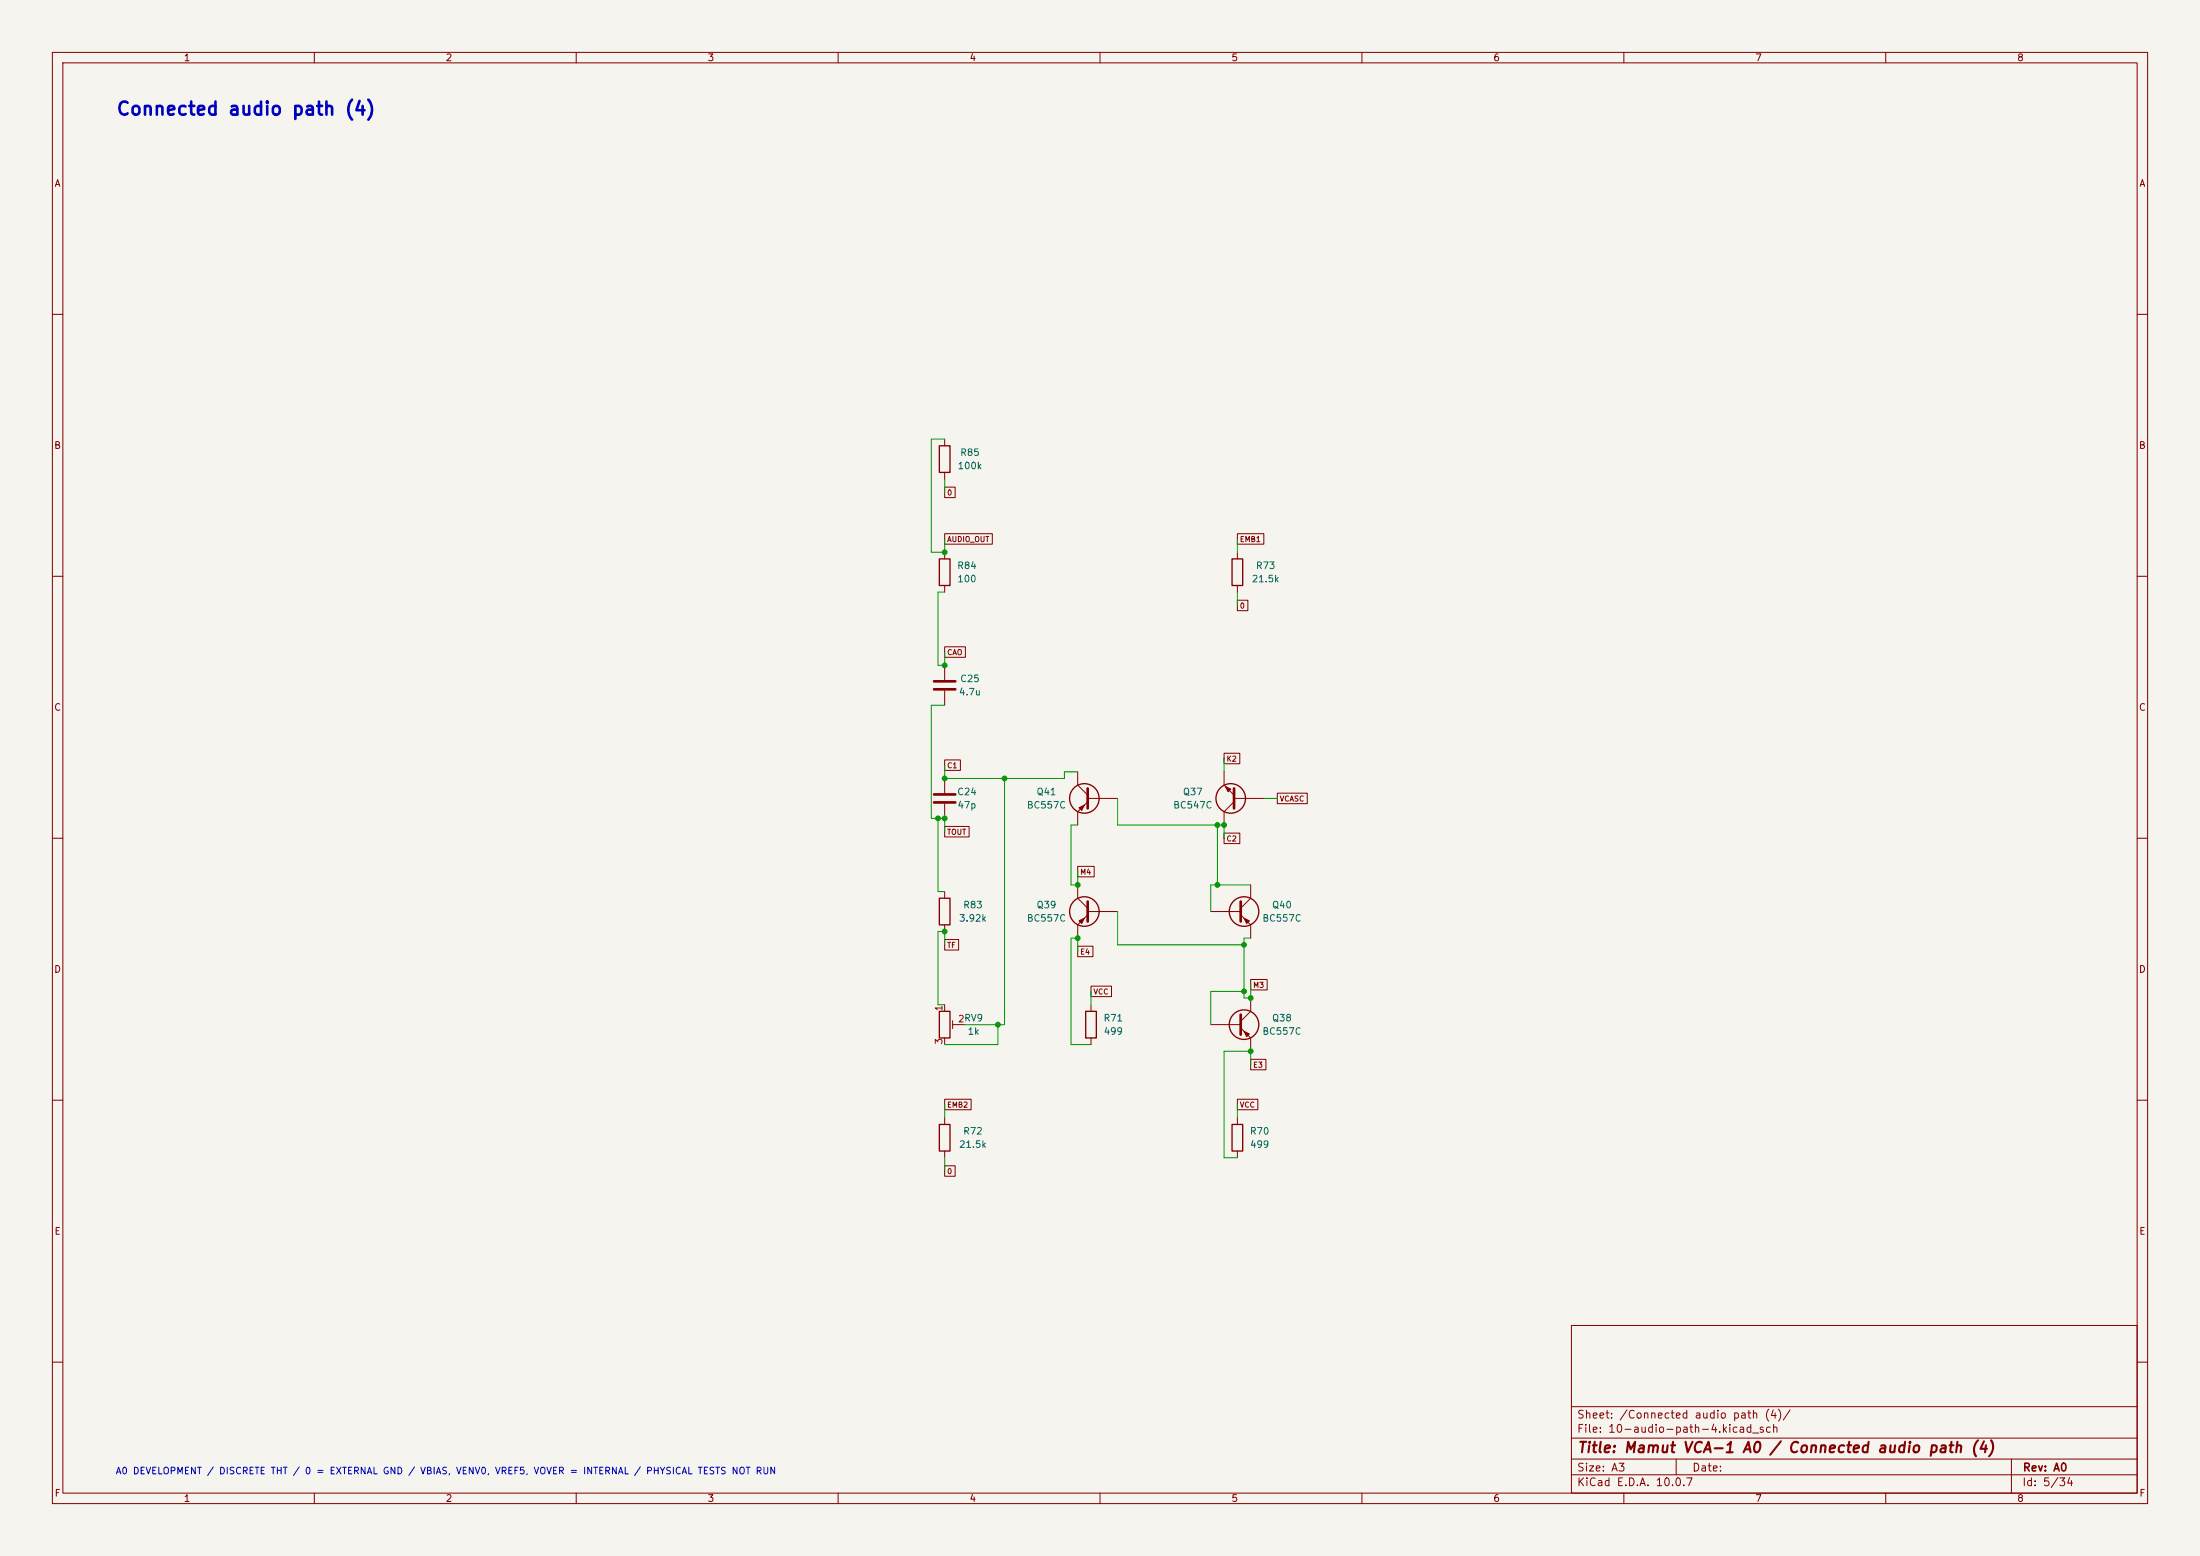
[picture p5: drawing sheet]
<svg xmlns="http://www.w3.org/2000/svg" width="420mm" height="297mm" viewBox="0 0 420 297" stroke-linecap="round" stroke-linejoin="round" font-family="sans-serif">
<path d="M0 0h420v297h-420z" fill="#f5f4ef" stroke="#f5f4ef" stroke-width=".19"/>
<g fill="none" stroke="#840000" stroke-width=".19">
<path d="M10 10h400v277h-400zM12 12h396v273h-396zM60 10v2M110 10v2M160 10v2M210 10v2M260 10v2M310 10v2M360 10v2M10 60h2M408 60h2M180.3 93h2v2h-2z"/>
<path d="M180.3 83.8v1.3M180.3 90.2v1.2M10 110h2M180.3 101.9h9.1v2h-9.1zM180.3 105.4v1.3M180.3 111.8v1.2M236.2 114.6h2v2h-2zM236.2 101.9h5.1v2h-5.1zM236.2 105.4v1.3M236.2 111.8v1.2M408 110h2M180.3 123.5h4v2h-4z"/>
<path d="M180.3 127v2.8M180.3 131.8v2.8M10 160h2M180.3 145h3v2.1h-3zM180.3 157.7h4.7v2.1h-4.7zM180.3 148.6v2.8M180.3 153.4v2.8M205.7 147.3v2.6l1.9 1.9M207.6 152.4h5.8M207.6 153l-1.9 1.9v2.6M233.7 143.8h3v2h-3zM233.7 159h3v2h-3z"/>
<path d="M233.7 147.3v2.6l1.9 1.9M235.6 152.4h5.7M235.6 153l-1.9 1.9v2.6M243.8 151.4h5.8v2h-5.8zM408 160h2M180.3 179.3h2.7v2h-2.7zM180.3 170.2v1.3M180.3 176.5v1.3M205.7 165.4h3.2v2h-3.2zM205.7 168.9v2.6l1.9 1.9M207.6 174h5.8M207.6 174.6l-1.9 1.9v2.6"/>
<path d="M231.1 174h5.8M236.9 174.6l1.9 1.9v2.6M238.8 168.9v2.6l-1.9 1.9M180.3 191.8v1.2M180.3 198.1v1.3M181.9 195.6h2.2M181.9 194.8v1.5M205.7 180.6h2.9v2h-2.9zM208.3 188.2h3.9v2h-3.9zM208.3 191.8v1.2M208.3 198.1v1.3M231.1 195.6h5.8"/>
<path d="M236.9 196.2l1.9 1.9v2.6M238.8 187h3.1v2h-3.1zM238.8 190.5v2.5l-1.9 1.9M10 210h2M180.3 209.8h5.1v2h-5.1zM180.3 213.4v1.2M180.3 219.7v1.3M236.2 209.8h3.9v2h-3.9zM236.2 213.4v1.2M236.2 219.7v1.3M238.8 202.2h2.9v2h-2.9zM408 210h2"/>
<path d="M180.3 222.5h2v2h-2zM300 253h108v32h-108zM10 260h2M300 278.5h108M300 274.5h108M300 268.5h108M320 278.5v3M384 278.5v6.5M408 260h2M60 285v2M110 285v2M160 285v2"/>
<path d="M210 285v2M260 285v2M300 281.5h108M310 285v2M360 285v2"/>
</g>
<path d="M178.3 131.6h4.1M178.3 130h4.1M178.3 153.2h4.1M178.3 151.6h4.1M207.6 150.5v3.8M235.6 150.5v3.8M207.6 172.1v3.8M236.9 172.1v3.8M236.9 193.7v3.8" fill="none" stroke="#840000" stroke-width=".51"/>
<g fill="none" stroke="#840000" stroke-width=".25">
<path d="M179.3 85.1h2.1v5.1h-2.1zM179.3 106.7h2.1v5.1h-2.1zM235.2 106.7h2v5.1h-2zM179.3 171.5h2.1v5h-2.1zM179.3 193h2.1v5.1h-2.1zM207.3 193h2v5.1h-2zM179.3 214.6h2.1v5.1h-2.1zM235.2 214.6h2v5.1h-2z"/>
<circle cx="207" cy="152.4" r="2.82"/>
<circle cx="234.9" cy="152.4" r="2.82"/>
<circle cx="207" cy="174" r="2.82"/>
<circle cx="237.5" cy="174" r="2.82"/>
<circle cx="237.5" cy="195.6" r="2.82"/>
</g>
<g fill="#840000" stroke="#840000" stroke-width=".19">
<path d="M237.5 175.3l1 .5-.5 .5z"/>
<path d="M237.5 196.9l1 .5-.5 .5z"/>
<path d="M233.9 150.1l1 .5-.5 .5z"/>
<path d="M206 175.8l1-.5-.5 1z"/>
<path d="M206 154.2l1-.5-.5 1z"/>
</g>
<g fill="none" stroke="#009600" stroke-width=".19">
<path d="M180.3 91.4v2.6M180.3 83.8h-2.5v21.6h2.5v-2.5M180.3 113h-1.2v14h1.2v-2.5M236.2 102.9v2.5M236.2 113v2.6M180.3 134.6h-2.5v21.6h2.5v2.6M179.1 156.2v14h1.2M180.3 146.1v2.5h22.9v-1.3h2.5M191.8 148.6v47h-7.7M205.7 157.5h-1.2v11.4h1.2v-2.5M213.4 152.4v5.1h20.3v2.5M232.4 157.5v11.4"/>
<path d="M233.7 144.8v2.5M241.3 152.4h2.5M213.4 174v6.3h24.1M238.8 179.1h-1.3v11.4h1.3v-2.5M238.8 168.9h-7.7v5.1M180.3 180.3v-2.5h-1.2v14h1.2M190.5 195.6v3.8h-10.2M205.7 181.6v-2.5h-1.2v20.3h3.8M208.3 189.2v2.6M237.5 189.2h-6.4v6.4M180.3 210.8v2.6M236.2 210.8v2.6"/>
<path d="M238.8 203.2v-2.5h-5.1v20.3h2.5M180.3 221v2.5"/>
</g>
<g fill="#009600" stroke="#009600" stroke-width=".19">
<circle cx="232.4" cy="168.9" r=".46"/>
<circle cx="233.7" cy="157.5" r=".46"/>
<circle cx="232.4" cy="157.5" r=".46"/>
<circle cx="237.5" cy="180.3" r=".46"/>
<circle cx="238.8" cy="190.5" r=".46"/>
<circle cx="238.8" cy="200.7" r=".46"/>
<circle cx="237.5" cy="189.2" r=".46"/>
<circle cx="180.3" cy="105.4" r=".46"/>
<circle cx="180.3" cy="148.6" r=".46"/>
<circle cx="180.3" cy="127" r=".46"/>
<circle cx="190.5" cy="195.6" r=".46"/>
<circle cx="191.8" cy="148.6" r=".46"/>
<circle cx="180.3" cy="177.8" r=".46"/>
<circle cx="179.1" cy="156.2" r=".46"/>
<circle cx="180.3" cy="156.2" r=".46"/>
<circle cx="205.7" cy="179.1" r=".46"/>
<circle cx="205.7" cy="168.9" r=".46"/>
</g>
<text font-size="2.5" fill="#0000c2" x="22.1" y="22.6">Connected audio path (4)</text>
<text font-size="2" fill="#840000" x="301" y="277.8">Title: Mamut VCA-1 A0 / Connected audio path (4)</text>
<g font-size="1.5" fill="#840000">
<text x="300.9" y="273.8">File: 10-audio-path-4.kicad_sch</text>
<text x="300.9" y="271.1">Sheet: /Connected audio path (4)/</text>
<text x="300.9" y="281.2">Size: A3</text>
<text x="322.9" y="281.2">Date:</text>
<text x="386" y="281.2">Rev: A0</text>
<text x="300.9" y="284">KiCad E.D.A. 10.0.7</text>
<text x="385.9" y="284">Id: 5/34</text>
</g>
<g font-size="1.3" fill="#840000">
<text x="35" y="12">1</text>
<text x="85" y="12">2</text>
<text x="135" y="12">3</text>
<text x="185" y="12">4</text>
<text x="235" y="12">5</text>
<text x="285" y="12">6</text>
<text x="335" y="12">7</text>
<text x="385" y="12">8</text>
<text x="10.3" y="36">A</text>
<text x="408.3" y="36">A</text>
<text x="10.2" y="86">B</text>
<text x="408.2" y="86">B</text>
<text x="10.2" y="136">C</text>
<text x="408.2" y="136">C</text>
<text x="10.2" y="186">D</text>
<text x="408.2" y="186">D</text>
<text x="10.3" y="236">E</text>
<text x="408.3" y="236">E</text>
<text x="10.3" y="286">F</text>
<text x="35" y="287">1</text>
<text x="85" y="287">2</text>
<text x="135" y="287">3</text>
<text x="185" y="287">4</text>
<text x="235" y="287">5</text>
<text x="285" y="287">6</text>
<text x="335" y="287">7</text>
<text x="385" y="287">8</text>
<text x="408.3" y="286">F</text>
</g>
<g font-size="1.3" fill="#006464">
<text x="182.7" y="89.9">100k</text>
<text x="183.2" y="87.3">R85</text>
<text x="182.6" y="108.9">R84</text>
<text x="182.7" y="111.5">100</text>
<text x="238.9" y="111.5">21.5k</text>
<text x="239.6" y="108.9">R73</text>
<text x="183.2" y="130.5">C25</text>
<text x="183" y="133">4.7u</text>
<text x="182.6" y="152.1">C24</text>
<text x="182.7" y="154.6">47p</text>
<text x="195.9" y="154.6">BC557C</text>
<text x="197.8" y="152.1">Q41</text>
<text x="223.9" y="154.6">BC547C</text>
<text x="225.7" y="152.1">Q37</text>
<text x="183.8" y="173.7">R83</text>
<text x="197.8" y="173.7">Q39</text>
<text x="242.7" y="173.7">Q40</text>
<text x="183" y="176.2">3.92k</text>
<text x="195.9" y="176.2">BC557C</text>
<text x="240.9" y="176.2">BC557C</text>
<text x="184.6" y="197.8">1k</text>
<text x="210.6" y="195.3">R71</text>
<text x="210.6" y="197.8">499</text>
<text x="240.9" y="197.8">BC557C</text>
<text x="242.7" y="195.3">Q38</text>
<text x="183" y="219.4">21.5k</text>
<text x="183.8" y="216.9">R72</text>
<text x="238.5" y="216.9">R70</text>
<text x="238.5" y="219.4">499</text>
</g>
<g font-size="1.3" fill="#a90000">
<text x="180.2" y="193.1" transform="rotate(-90 180.2 193.1)">1</text>
<text x="182.8" y="195.4">2RV9</text>
<text x="180.2" y="199.5" transform="rotate(-90 180.2 199.5)">3</text>
</g>
<text font-size="1.3" fill="#0000c2" x="22" y="281.7">A0 DEVELOPMENT / DISCRETE THT / 0 = EXTERNAL GND / VBIAS, VENV0, VREF5, VOVER = INTERNAL / PHYSICAL TESTS NOT RUN</text>
<g font-size="1" fill="#840000">
<text x="180.7" y="94.8">0</text>
<text x="180.7" y="103.7">AUDIO_OUT</text>
<text x="236.6" y="103.7">EMB1</text>
<text x="236.6" y="116.4">0</text>
<text x="180.7" y="125.3">CAO</text>
<text x="180.7" y="146.9">C1</text>
<text x="234.1" y="145.6">K2</text>
<text x="244.2" y="153.2">VCASC</text>
<text x="180.7" y="159.6">TOUT</text>
<text x="234.1" y="160.8">C2</text>
<text x="206.1" y="167.2">M4</text>
<text x="180.7" y="181.2">TF</text>
<text x="206.1" y="182.4">E4</text>
<text x="208.7" y="190.1">VCC</text>
<text x="239.1" y="188.8">M3</text>
<text x="239.1" y="204">E3</text>
<text x="180.7" y="211.6">EMB2</text>
<text x="236.6" y="211.6">VCC</text>
<text x="180.7" y="224.3">0</text>
</g>
</svg>
